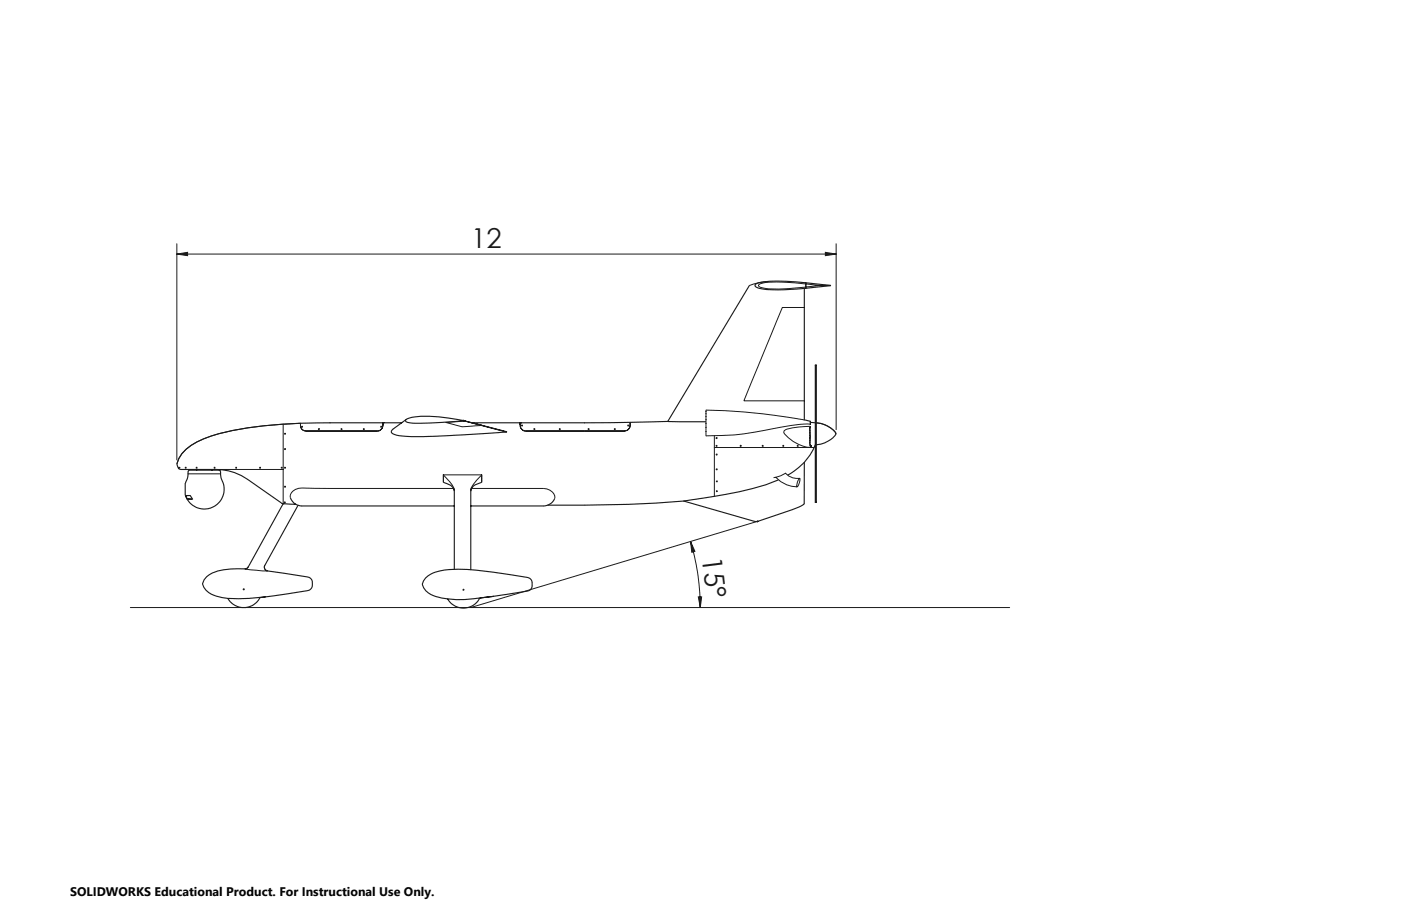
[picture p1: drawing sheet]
<svg xmlns="http://www.w3.org/2000/svg" width="432mm" height="279mm" viewBox="0 0 432 279" stroke-linecap="round" stroke-linejoin="round" font-family="sans-serif">
<g fill="none" stroke="#191924" stroke-width=".31">
<path d="M54.5 78.4l3.3-.6v1zM54.5 75.2v66.6M54.5 78.4h203.2M254.4 77.8l3.3 .6-3.3 .4zM257.7 75.2v57.3M236.1 86.8l-2.3 .4-2.8 .9M247.9 94.8h-6.8l-11.8 28.8h18.6M248.4 88.5v.4M248.4 87.6v.9M248.4 87.6l4.3 .4h3.3M248.4 87.2v.4M248.4 87.6a40.7 40.7 0 0 0-14-.1l-.6 .4v.3a3.6 3.6 0 0 0 2.8 .8 67.2 67.2 0 0 0 11.8-.5"/>
<path d="M256 88.1h-3.3l-4.3 .4M87.3 130.8v24.5M101.7 130.4h.1M118 130.4a1.92 1.92 0 0 1-1.7 2.5h-22a1.86 1.86 0 0 1-1.7-2.4 104.2 104.2 0 0 0-27.5 4 16.1 16.1 0 0 0-10 6.9l-.6 1.7M143.1 129.8h.1M143.3 129.9l-5.9 .4 2.4 .6a8.9 8.9 0 0 0 5.8 .5l2.8-.2M156.1 133.1v.1M180.2 130.4h.1M194.2 130.2v.4a1.86 1.86 0 0 1-1.7 2.3h-30.5a1.91 1.91 0 0 1-1.7-2.5M220.2 134.4v18.7M220.2 138h30.7M247.9 129.5h-.3a191 191 0 0 0-30-3v7.9a95.5 95.5 0 0 0 23.6-2.7l5.2-.8 2.4-.2 1 .2"/>
<path d="M249.8 131.5l-1.9 .1a13.9 13.9 0 0 0-6.2 1.3l-.2 .4a11.3 11.3 0 0 0 8.3 4.7M251.6 130.4a7.7 7.7 0 0 1 6.1 3.4M58 146.1h10M66.6 144.8h20.7M136.6 146.4v2.3M136.6 146.4h11.9M136.6 146.4l3.1 3.7M139.8 150.6l-46.7-.1a3 3 0 0 0-3.6 3M145.3 150.6h22.2a3 3 0 0 1 3.4 3.2M148.5 146.4l-3.1 3.7M148.5 146.4v2.3M239.1 147.2a9.1 9.1 0 0 0 6.5 2.9"/>
<path d="M242.1 145.9a5.1 5.1 0 0 0 4.4 1.6M242.3 145.9l-1.7 .8-2.2 .6M246.3 147.6h.3l-.2 1.3-.8 1.2 .2-1.4zM76.5 174.8h.1M81.6 174.3l-.1 .7 .2 .6 .8 .5-7-.7 .6-.1 .4-.5M81.6 174.3h.1M212.8 167l1.4 3-1 .3zM212.8 167a71.1 71.1 0 0 1 3 20.4M232.5 160.7l-.1 .1M233.3 160.8l-88.2 26.6M40.2 187.4h271M215.2 184.1h1.1l-.5 3.3z"/>
<circle cx="87.8" cy="133.8" r=".15"/>
<circle cx="87.9" cy="138.5" r=".14"/>
<circle cx="93.1" cy="131.6" r=".16"/>
<circle cx="98.3" cy="132.3" r=".15"/>
<circle cx="105.3" cy="132.3" r=".16"/>
<circle cx="112.1" cy="132.3" r=".15"/>
<circle cx="117.5" cy="131.6" r=".15"/>
<circle cx="160.9" cy="131.2" r=".16"/>
<circle cx="164.7" cy="132.3" r=".16"/>
<circle cx="172.5" cy="132.3" r=".16"/>
<circle cx="181.4" cy="132.3" r=".16"/>
<circle cx="189.5" cy="132.3" r=".16"/>
<circle cx="193.6" cy="131.2" r=".16"/>
<circle cx="220.8" cy="135.1" r=".15"/>
<circle cx="220.9" cy="137.5" r=".15"/>
<circle cx="228.3" cy="137.5" r=".14"/>
<circle cx="235.1" cy="137.5" r=".15"/>
<circle cx="241.4" cy="137.5" r=".14"/>
<circle cx="245.9" cy="137.5" r=".15"/>
<circle cx="55.2" cy="144.2" r=".15"/>
<circle cx="57.2" cy="144.2" r=".16"/>
<circle cx="60.6" cy="144.2" r=".15"/>
<circle cx="66.1" cy="144.2" r=".16"/>
<circle cx="72.8" cy="144.2" r=".15"/>
<circle cx="80.1" cy="144.2" r=".15"/>
<circle cx="86.8" cy="144.2" r=".16"/>
<circle cx="87.7" cy="154.9" r=".15"/>
<circle cx="87.8" cy="144.2" r=".15"/>
<circle cx="87.8" cy="150.1" r=".15"/>
<circle cx="220.9" cy="144.7" r=".16"/>
<circle cx="220.9" cy="140.2" r=".15"/>
<circle cx="221" cy="148.5" r=".14"/>
<circle cx="221" cy="151.5" r=".14"/>
<circle cx="75.1" cy="181.7" r=".15"/>
<circle cx="142.8" cy="181.9" r=".15"/>
</g>
<g fill="none" stroke="#191924" stroke-width=".35">
<path d="M231 88.1l-25.2 41.9M247.9 88.9v40.6M248.4 87.2l7.6 .9-7.6 .8M248.4 87.2v1.7M248.4 88.9h-.5M248.4 87.2l-3.1-.3a33.2 33.2 0 0 0-11.8 .4l-.8 .5a.81 .81 0 0 0 .8 1 42.1 42.1 0 0 0 12.7 .3l1.7-.2M252.6 88.1h.1M252.7 88l-.1 .1M251.3 112.6h.3v42.3h-.3zM118 130.4h.1M123.8 130.4a489.5 489.5 0 0 0-37 .4 79.7 79.7 0 0 0-24 4.5 12.4 12.4 0 0 0-8.3 7.8l.4 1.2M125.1 129.4l1.4-.6a40 40 0 0 1 16.6 1l-12.2 .7a12.6 12.6 0 0 1-5.8-.5l-.1-.2z"/>
<path d="M125.2 129.3l-4.1 3a.79 .79 0 0 0-.4 1.1l.3 .3a22.7 22.7 0 0 0 9.4 1l25.7-1.5-12.8-3.3M142.6 129.6v.1M142.6 129.7h.1M142.7 129.7h.1M142.7 129.7l.4 .1M143.1 129.8l.2 .1M143.3 129.8l12.8 3.3M160.3 130.4h.1M205.8 130l-17.8 .4h-42.5M205.8 130l11.8 .1M247.9 129.5l1.9 .4v1M249.6 132l.2 2.7-.2 2.2"/>
<path d="M249.6 136.9l.2 .6M249.6 132v4.9M249.7 137.1l.1 .4M249.8 137.5h.1M249.8 131.6l-.2 .4M249.8 131.5v.1M249.8 137.5v.5M249.8 130.3l1.5 .1M251.3 137.2l-1.7 3.2-1.7 2.2M251.6 130.4a7.9 7.9 0 0 1 6.1 3.4 7.8 7.8 0 0 1-6.1 3.4M54.9 144.3a2.78 2.78 0 0 0 2.6 .5h3.3a34.4 34.4 0 0 1 11.4 .9l2.2 .9 1.9 1.2 11 7.5M54.9 144.3h.1"/>
<path d="M57.2 152.8h1.5l.7 1.1h-1.7zM58.2 145.1l9.3-.1 .4 .2a9 9 0 0 0 1 4.3 6.1 6.1 0 0 1-4.4 7.3 6.1 6.1 0 0 1-7.4-4.3v-3.3l.8-2 .1-1.9zM60.6 144.8v.2M65.3 144.8v.2M87.3 155.3l-10.8 19.5-.4 .5-.6 .1a19.6 19.6 0 0 0-10.9 1.8l-1.7 1.6-.5 1.3a5.8 5.8 0 0 0 4.2 3.7l3.6 .7M87.3 155.3l3.9 .2M87.3 155.3h.1M89.5 153.5a3.8 3.8 0 0 0 3.6 2.5h46.9M91.9 155.8l-10.3 18.6v1.1l.9 .6M136.6 148.7l.6 .2a3.3 3.3 0 0 1 2.8 2.5M139.7 150.1l.3 1.1v24.3M145.4 150.1l-.3 1.1v24.5"/>
<path d="M148.5 148.7l-.8 .3a3.2 3.2 0 0 0-2.6 2.4M170.9 153.8l-1.3 1.6-1.9 .6h-22.6M210.7 154.5l21.7 6.3h.9M210.7 154.5a421.2 421.2 0 0 1-41.9 1.3M239.9 148a101.8 101.8 0 0 1-24.3 5.8l-4.9 .7M247.9 142.6v12.9a39.3 39.3 0 0 1-9.4 3.6l-5 1.7M247.9 142.6a21.8 21.8 0 0 1-5.2 3.9M82.5 176.1l12.7 1.9 1 1v1.8l-.6 1-.7 .3-14.7 2.2a5.7 5.7 0 0 1-10 .2M131.2 178.3l.7-.7a12 12 0 0 1 6.5-2 61.5 61.5 0 0 1 13.6 .9l10.8 1.7 1 .8 .2 2-.7 1-.7 .3-14.7 2.1a5.6 5.6 0 0 1-10 .3 9.3 9.3 0 0 1-7.3-3.4l-.5-1.1zM233.3 160.8h.1M233.4 160.8h.1M233.4 160.8h-.1"/>
<path d="M233.5 160.8h-.2M81.8 184.1l-5.1 .4h-6.5M152.3 183.9l-3.2 .4a37.9 37.9 0 0 1-11.2 .4"/>
</g>
<g fill="#191924">
<path d="M215.2 184.1h1.1l-.5 3.3zM212.8 167l1.4 3-1 .3z"/>
<path d="M54.5 78.4l3.3-.6v1zM254.4 77.8l3.3 .6-3.3 .4z"/>
</g>
<g font-size="8.5" fill="#191924">
<text x="145.2" y="76.5">12</text>
<text x="216.3" y="172" transform="rotate(83 216.3 172)">15°</text>
</g>
<text font-size="3.8" x="21.6" y="276.3">SOLIDWORKS Educational Product. For Instructional Use Only.</text>
</svg>
